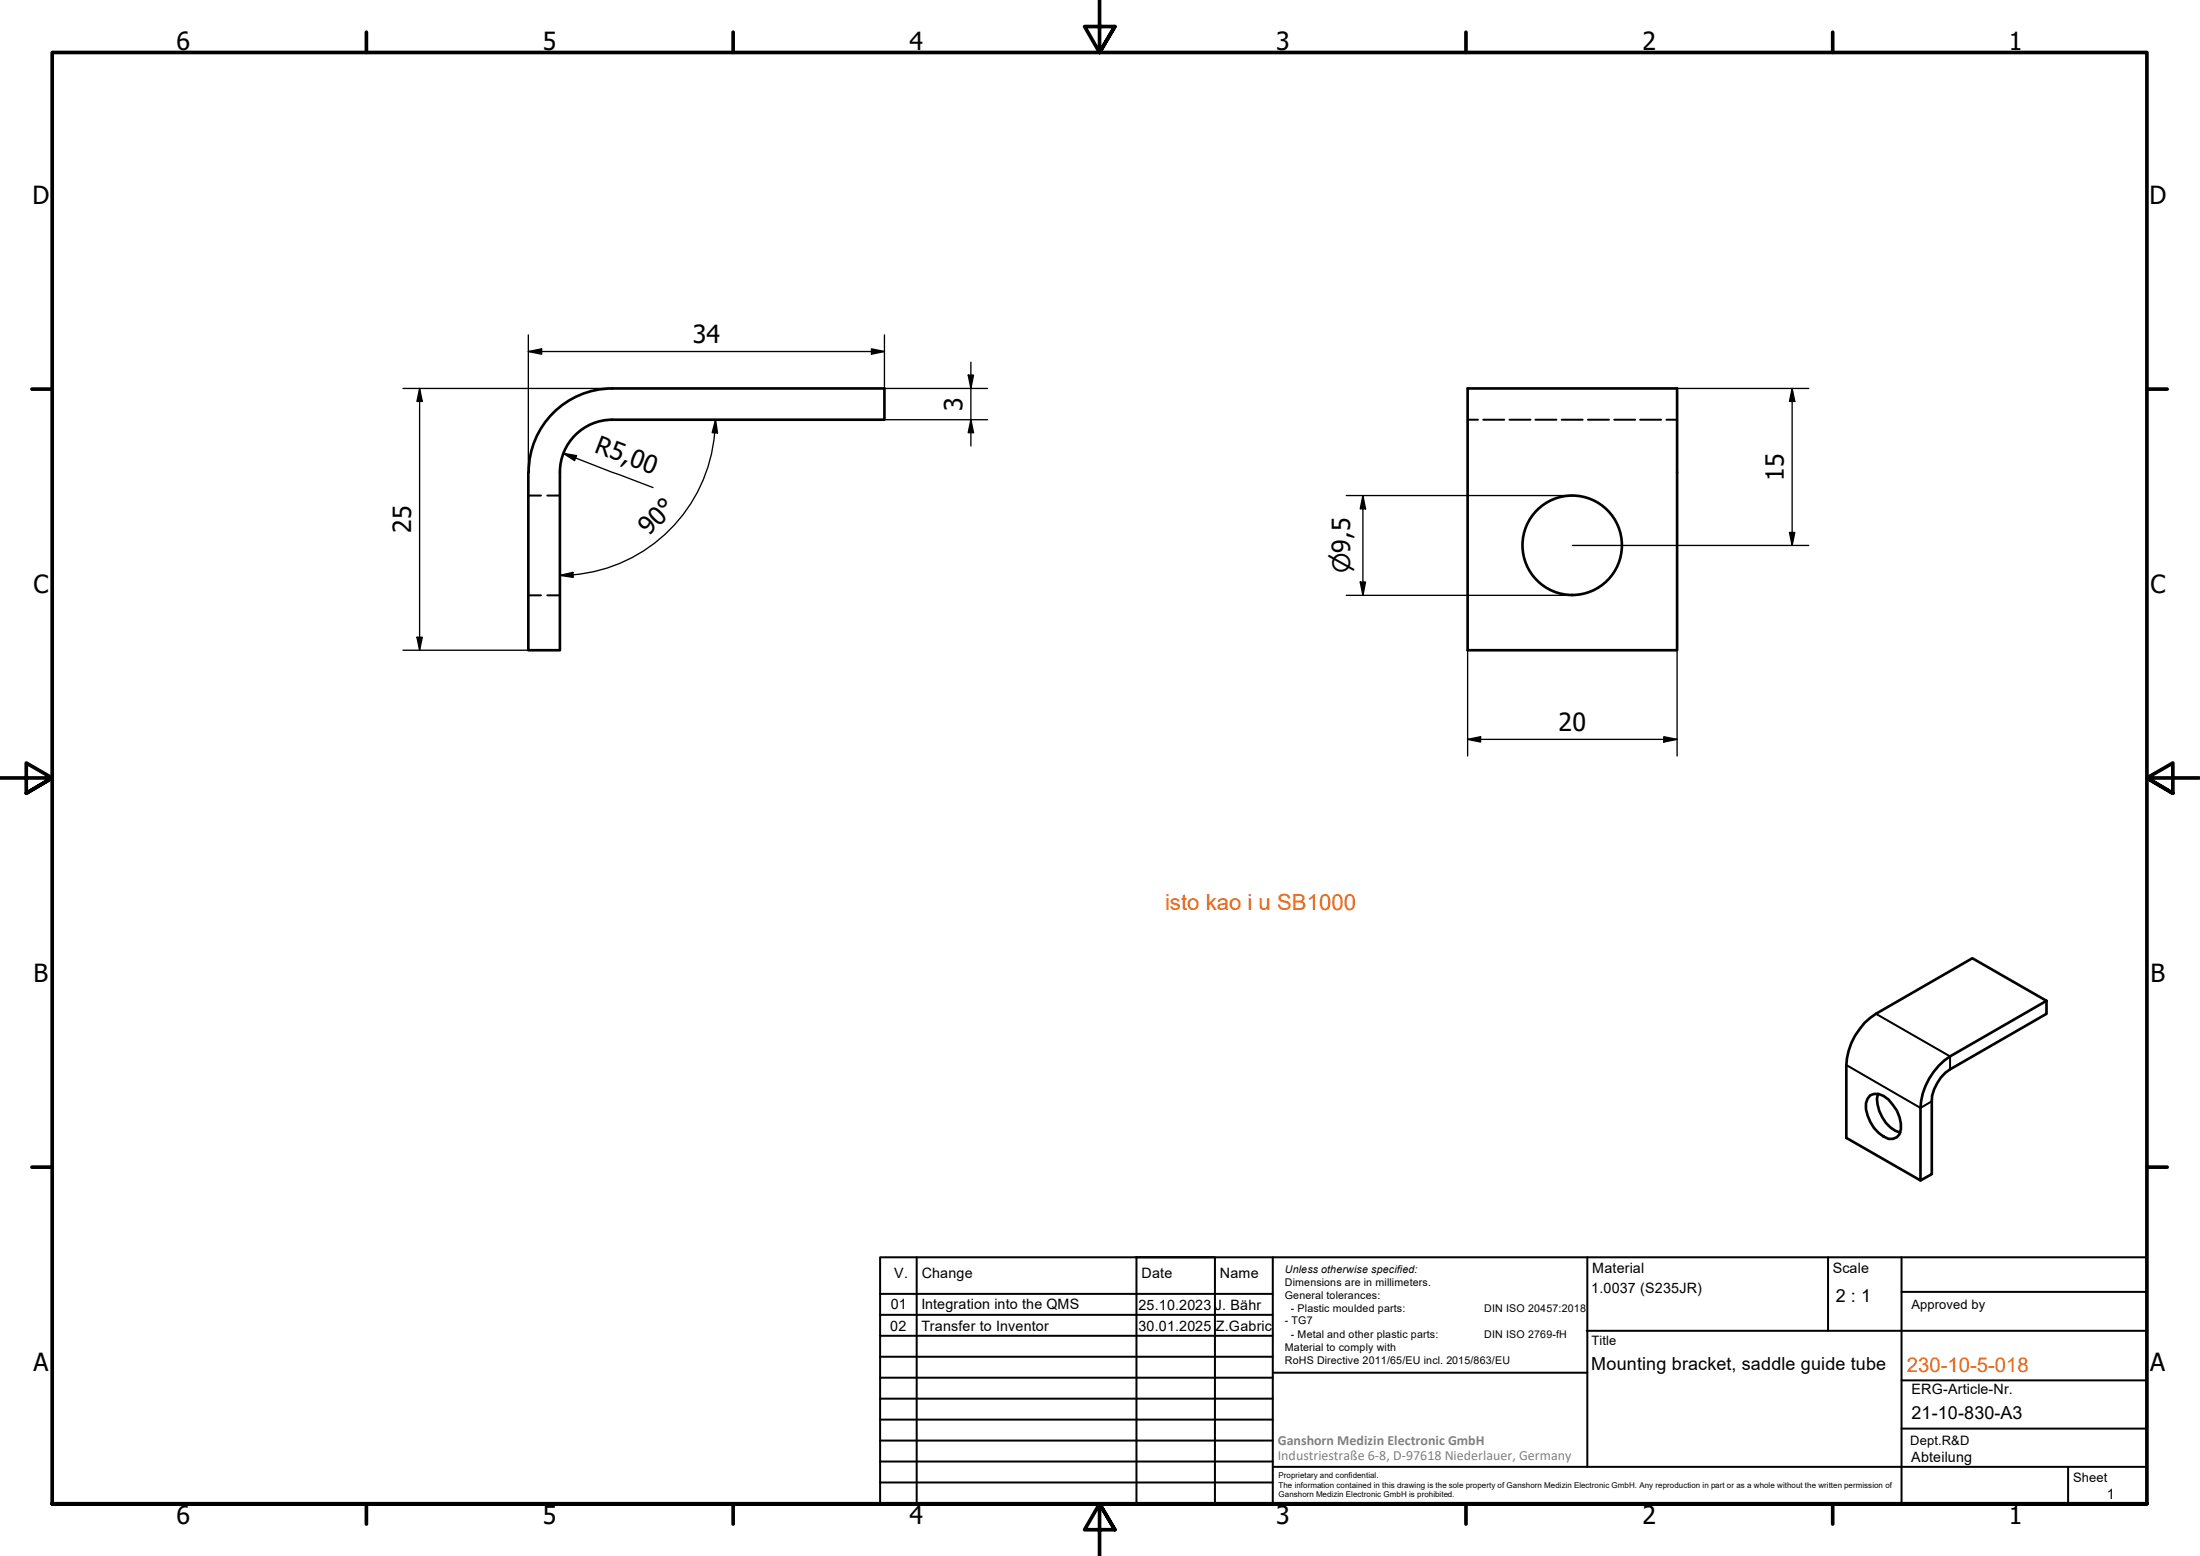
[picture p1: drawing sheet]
<svg xmlns="http://www.w3.org/2000/svg" width="420mm" height="297mm" viewBox="0 0 420 297" stroke-linecap="round" stroke-linejoin="round" font-family="sans-serif">
<!-- layer: Hidden (ISO) -->
<g fill="none" stroke="#000" stroke-width=".38">
<path d="M100.9 94.6h2.4M104.5 94.6h2.4M280.3 80.1h2M283.3 80.1h4M288.3 80.1h4M293.2 80.1h4M298.3 80.1h4M303.3 80.1h4M308.3 80.1h4M313.2 80.1h4M318.3 80.1h2M100.9 113.7h2.4"/>
<path d="M104.5 113.7h2.4"/>
</g>
<!-- layer: Visible (ISO) -->
<g fill="none" stroke="#000" stroke-width=".51">
<path d="M116.9 74.2h52v5.9h-52M116.9 74.2a16 16 0 0 0-15.9 15.9M280.3 74.2h40v49.9h-40zM116.9 80.1a10 10 0 0 0-10 10v34h-6v-33.9M356.1 195.2l2.2-1.7 18.4-10.6 14.1 8.2v2.4l-18.4 10.6a7.9 7.9 0 0 0-3.5 6.1v13.9l-2.1 1.2-14.2-8.1v-13.9a12.6 12.6 0 0 1 3.5-8.1zM390.8 191.1l-18.4 10.6a12.6 12.6 0 0 0-5.6 9.8v13.8M357.2 209.1a2.87 2.87 0 0 1 3.5 .8 7.2 7.2 0 0 1 2.3 5.7 1.96 1.96 0 0 1-1.2 1.7 1.96 1.96 0 0 1-2.1-.3 7.4 7.4 0 0 1-3.3-6.4l.3-.9zM358.6 208.8a6.5 6.5 0 0 0 1.6 5.6l.9 .9 .9 .6 .9 .3"/>
<circle cx="300.3" cy="104.1" r="9.5"/>
</g>
<!-- layer: Visible Narrow (ISO) -->
<path d="M358.3 193.5l14.1 8.2v2.4M352.6 203.3l14.2 8.2 2.1-1.3" fill="none" stroke="#000" stroke-width=".38"/>
<!-- layer: Border (ISO) -->
<g fill="none" stroke="#000" stroke-width=".7">
<path d="M70 6.1v3.9M140 6.1v3.9M210 0v10l-2.9-4.9h5.8l-2.9 4.9 2.9-4.9M280 6.1v3.9M350 6.1v3.9M6.1 74.3h3.9M410 74.3h3.9M0 148.5h10l-5-2.8v5.7l5-2.9-5 2.9M420 148.5h-10l5-2.8v5.7l-5-2.9 5 2.9M6.1 222.8h3.9M410 222.8h3.9M10 287.1v-277.1h400v277.1h-400h400"/>
<path d="M70 287.1v3.8M140 287.1v3.8M212.9 292l-2.9-4.9 2.9 4.9h-5.8l2.9-4.9v9.9M280 287.1v3.8M350 287.1v3.8"/>
</g>
<!-- layer: TitleBlock -->
<g fill="none" stroke="#000" stroke-width=".38">
<path d="M168.1 251h75M168.1 247h75M168.1 255h75M168.1 259h75M175.1 240v47M216.9 240h15M217 240v47M232 240v47M243.1 240.1v46.9h-75v-47h241.9v47.1h-167M303 254h107M303.1 240v40M349.1 240v14"/>
<path d="M363.2 240v47.1M363.2 246.6h46.8M168.1 271h75M168.1 263h75M168.1 267h75M168.1 275h75M168.1 279h75M243.1 262.1h60M363.2 272.7h46.8M363.2 263.5h46.8M168.1 283h75M216.9 287h15"/>
<path d="M243.1 280h166.9M395 280.1v7"/>
</g>
<!-- layer: Dimension (ISO) -->
<g fill="none" stroke="#000" stroke-width=".25">
<path d="M77 74.2h39.9M80.1 74.2v49.9M80.1 74.2l.5 2.4h-1zM100.9 63.9v26.3M100.9 67.1l2.5-.5v1zM100.9 67.1h68M166.4 66.6l2.5 .5-2.5 .5zM168.9 63.9v10.3h19.7M184.9 71.6h1l-.5 2.6zM185.4 69.1v16M320.3 74.2h25.1M342.3 74.2v29.9"/>
<path d="M342.3 74.2l.5 2.4h-1zM107.6 86.5l17.1 6.6M107.6 86.5l2.5 .5-.4 .9zM136.5 82.7a29.7 29.7 0 0 1-27.1 27M136.7 80.1l-.2 2.5M136.7 80.1l.3 2.6-1-.1zM168.9 80.1h19.7M185.4 80.1l.5 2.5h-1zM257.1 94.6h43.2M260.3 94.6v19.1M260.3 94.6l.5 2.5h-1zM106.9 109.8l2.5-.5 .1 .9z"/>
<path d="M109.4 109.7l-2.5 .1M257.1 113.7h43.2M259.8 111.1h1l-.5 2.6zM300.3 104.1h45.1M341.8 101.6h1l-.5 2.5zM77 124.1h23.9M79.6 121.7h1l-.5 2.4zM280.3 124.1v20.2M320.3 124.1v20.2M280.3 141.1l2.5-.5v1.1zM280.3 141.1h40M317.8 140.6l2.5 .5-2.5 .6z"/>
</g>
<g fill="#000">
<path d="M80.1 74.2l.5 2.4h-1zM100.9 67.1l2.5-.5v1zM166.4 66.6l2.5 .5-2.5 .5zM184.9 71.6h1l-.5 2.6zM342.3 74.2l.5 2.4h-1zM107.6 86.5l2.5 .5-.4 .9zM136.7 80.1l.3 2.6-1-.1zM185.4 80.1l.5 2.5h-1zM260.3 94.6l.5 2.5h-1zM106.9 109.8l2.5-.5 .1 .9zM259.8 111.1h1l-.5 2.6zM341.8 101.6h1l-.5 2.5z"/>
<path d="M79.6 121.7h1l-.5 2.4zM280.3 141.1l2.5-.5v1.1zM317.8 140.6l2.5 .5-2.5 .6z"/>
</g>
<g font-size="4.8">
<text x="33.7" y="9.6">6</text>
<text x="103.7" y="9.6">5</text>
<text x="173.7" y="9.6">4</text>
<text x="243.7" y="9.6">3</text>
<text x="313.7" y="9.6">2</text>
<text x="383.7" y="9.6">1</text>
<text x="6.2" y="38.9">D</text>
<text x="410.5" y="38.9">D</text>
<text x="132.3" y="65.5">34</text>
<text x="183.8" y="78.4" transform="rotate(-90 183.8 78.4)">3</text>
<text x="113.3" y="86.2" transform="rotate(21 113.3 86.2)">R5,00</text>
<text x="340.7" y="91.7" transform="rotate(-90 340.7 91.7)">15</text>
<text x="78.5" y="101.8" transform="rotate(-90 78.5 101.8)">25</text>
<text x="123.9" y="102.4" transform="rotate(-45 123.9 102.4)">90°</text>
<text x="6.4" y="113.1">C</text>
<text x="410.7" y="113.1">C</text>
<text x="297.6" y="139.6">20</text>
<text x="6.4" y="187.4">B</text>
<text x="410.7" y="187.4">B</text>
<text x="6.4" y="261.7">A</text>
<text x="410.7" y="261.7">A</text>
<text x="33.7" y="290.9">6</text>
<text x="103.7" y="290.9">5</text>
<text x="173.7" y="290.9">4</text>
<text x="243.7" y="290.9">3</text>
<text x="313.7" y="290.9">2</text>
<text x="383.7" y="290.9">1</text>
</g>
<text font-size="4.6" x="257.9" y="109.5" transform="rotate(-90 257.9 109.5)">⌀9,5</text>
<text font-size="4.2" fill="#ff6200" x="222.5" y="173.7">isto kao i u SB1000</text>
<text font-size="3.9" fill="#ff6200" x="364.2" y="261.9">230-10-5-018</text>
<g font-size="3.4">
<text x="350.6" y="248.5">2 : 1</text>
<text x="303.9" y="261.6">Mounting bracket, saddle guide tube</text>
<text x="365.1" y="270.9">21-10-830-A3</text>
</g>
<g font-size="2.7">
<text x="170.8" y="244">V.</text>
<text x="176" y="244">Change</text>
<text x="218" y="244">Date</text>
<text x="233" y="244">Name</text>
<text x="304.1" y="243">Material</text>
<text x="350" y="243.1">Scale</text>
<text x="170.1" y="249.9">01</text>
<text x="176" y="249.9">Integration into the QMS</text>
<text x="217.4" y="250">25.10.2023</text>
<text x="232" y="250">J. Bähr</text>
<text x="303.9" y="246.8">1.0037 (S235JR)</text>
<text x="170" y="254">02</text>
<text x="176" y="254">Transfer to Inventor</text>
<text x="217.4" y="254">30.01.2025</text>
<text x="232.2" y="254.1">Z.Gabric</text>
<text x="365.1" y="266.1">ERG-Article-Nr.</text>
<text x="365" y="279">Abteilung</text>
<text x="402.3" y="286.2">1</text>
</g>
<g font-size="2.7" fill="#808080">
<text x="244" y="275.8">Ganshorn Medizin Electronic GmbH</text>
<text x="244" y="278.7">Industriestraße 6-8, D-97618 Niederlauer, Germany</text>
</g>
<g font-size="2.5">
<text x="365.1" y="249.9">Approved by</text>
<text x="304" y="256.8">Title</text>
<text x="364.8" y="275.8">Dept.R&amp;D</text>
<text x="395.9" y="282.9">Sheet</text>
</g>
<g font-size="2">
<text x="245.4" y="242.9">Unless otherwise specified:</text>
<text x="245.4" y="245.4">Dimensions are in millimeters.</text>
<text x="245.4" y="247.9">General tolerances:</text>
<text x="246.5" y="250.4">- Plastic moulded parts:</text>
<text x="283.5" y="250.4">DIN ISO 20457:2018</text>
<text x="245.4" y="252.8">- TG7</text>
<text x="245.4" y="257.9">Material to comply with</text>
<text x="246.5" y="255.4">- Metal and other plastic parts:</text>
<text x="283.5" y="255.4">DIN ISO 2769-fH</text>
<text x="245.4" y="260.3">RoHS Directive 2011/65/EU incl. 2015/863/EU</text>
</g>
<g font-size="1.5">
<text x="244.2" y="282.2">Proprietary and confidential.</text>
<text x="244.2" y="284">The information contained in this drawing is the sole property of Ganshorn Medizin Electronic GmbH. Any reproduction in part or as a whole without the written permission of</text>
<text x="244.2" y="285.8">Ganshorn Medizin Electronic GmbH is prohibited.</text>
</g>
</svg>
